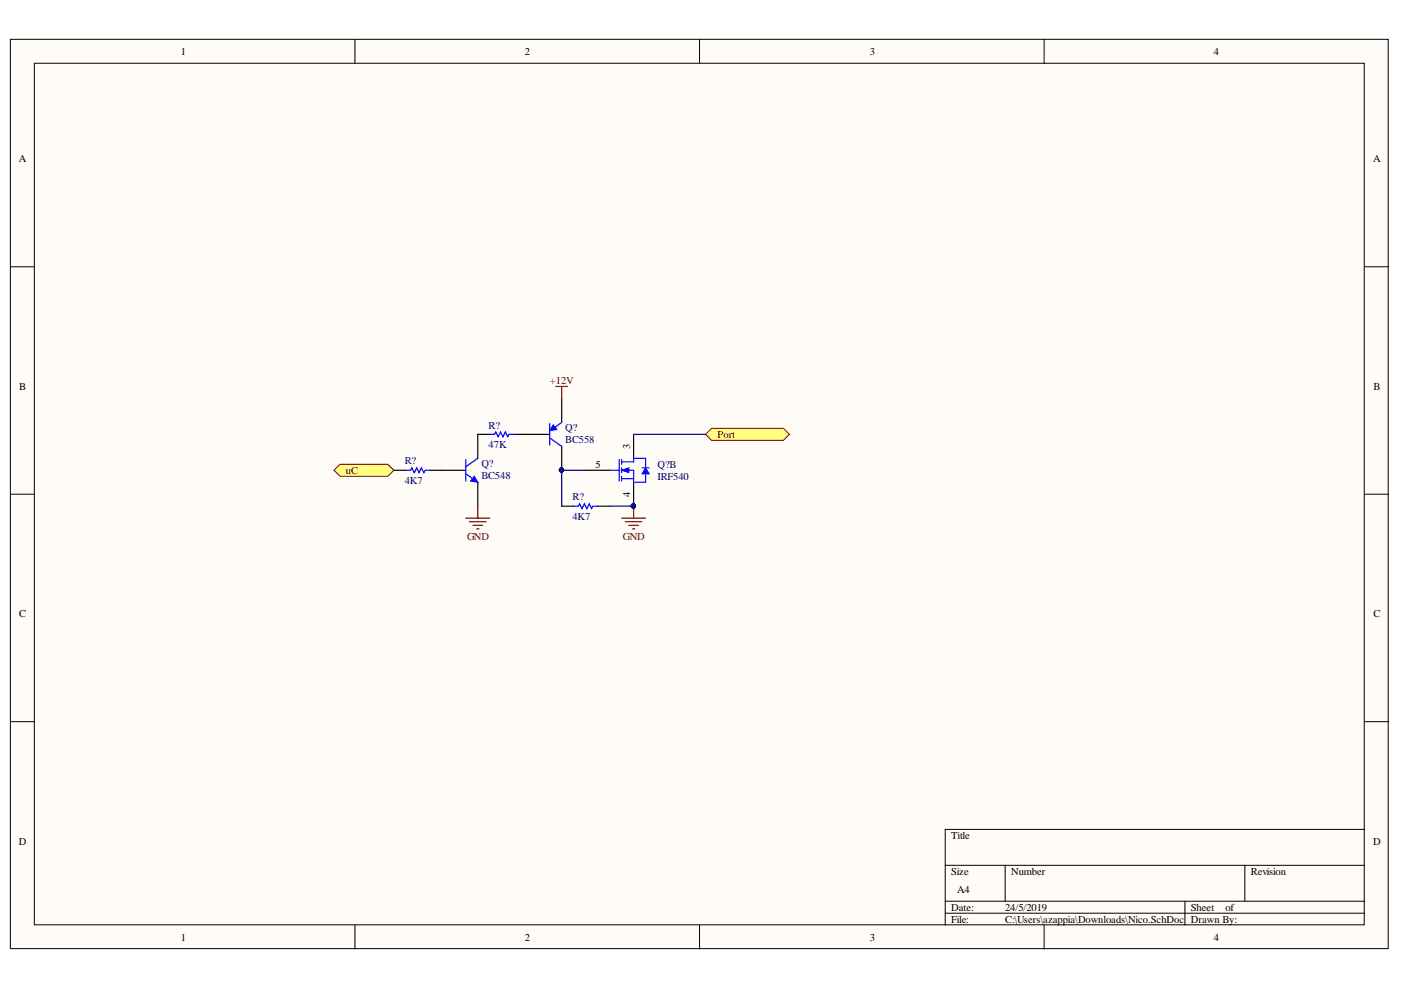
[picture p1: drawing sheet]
<svg xmlns="http://www.w3.org/2000/svg" width="297mm" height="210mm" viewBox="0 0 297 210" stroke-linecap="round" stroke-linejoin="round" font-family="sans-serif">
<g fill="#fffcf8" stroke="#000" stroke-width=".21">
<path d="M2.2 8.3h292.1v192.8h-292.1z"/>
<path d="M7.3 13.4h281.9v182.7h-281.9z"/>
</g>
<g fill="none" stroke="#000" stroke-width=".21">
<path d="M75.3 8.3v5.1M148.3 8.3v5.1M221.4 8.3v5.1M2.2 56.6h5.1M289.3 56.6h5.1M2.2 104.8h5.1M289.3 104.8h5.1M2.2 153h5.1M289.3 153h5.1M289.3 175.9h-88.9v20.3M75.3 196.2v5M148.3 196.2v5"/>
<path d="M200.4 183.5h88.9M200.4 191.1h88.9M200.4 193.6h88.9M213.1 183.5v7.6M221.4 196.2v5M251.2 191.1v5.1M263.9 183.5v7.6"/>
</g>
<path d="M124.2 99.7h5.1" fill="none" stroke="#000" stroke-width=".25"/>
<path d="M129.3 99.7h2M131.3 97.4v4.6M131.8 99.7h2.5v2.5M131.8 99.2v1" fill="none" stroke="#00f" stroke-width=".25"/>
<path d="M131.8 99.7l1.5-.5v1z" fill="#00f"/>
<path d="M131.8 99.7l1.5-.5v1z" fill="none" stroke="#00f" stroke-width=".21"/>
<path d="M136.9 99.2l.7 1.3h-1.5z" fill="#00f"/>
<path d="M136.9 99.2l.7 1.3h-1.5z" fill="none" stroke="#00f" stroke-width=".21"/>
<path d="M116.5 89.8v4.6M119.1 89.6l-1.8 1.2M136.1 99.2h1.5M136.9 97.2v2" fill="none" stroke="#00f" stroke-width=".25"/>
<path d="M131.8 109.9h5.1M132.6 110.6h3.5M133.3 111.4h2.1M134.1 112.1h.5M134.3 107.3v2.6" fill="none" stroke="#800000" stroke-width=".25"/>
<path d="M111.5 92.1h5M119.1 84.5v5.1" fill="none" stroke="#000" stroke-width=".25"/>
<path d="M117.3 90.1l.8 1-1.6 .2z" fill="#00f"/>
<path d="M117.3 90.1l.8 1-1.6 .2z" fill="none" stroke="#00f" stroke-width=".21"/>
<path d="M83.5 99.7h2.6M91.1 99.7h7.7M103.8 92.1h-2.5v5.1M108.9 92.1h2.6M119.1 107.3h2.5M126.7 107.3h2.6" fill="none" stroke="#000" stroke-width=".25"/>
<path d="M86.1 99.7h1l.2-.5 .5 1 .5-1 .6 1 .5-1 .5 1 .2-.5h1M98.8 97.4v4.6M101.3 97.2l-2.5 1.7M103.8 92.1h1.1l.2-.5 .5 1 .5-1 .5 1 .5-1 .6 1 .2-.5h1M121.6 107.3h1l.3-.5 .5 1 .5-1 .5 1 .5-1 .5 1 .3-.5h1" fill="none" stroke="#00f" stroke-width=".25"/>
<path d="M117.8 81.9h2.6M119.1 81.9v2.6M98.8 109.9h5M99.5 110.6h3.6M100.3 111.4h2M101 112.1h.6M101.3 107.3v2.6" fill="none" stroke="#800000" stroke-width=".25"/>
<g fill="#ffff80" stroke="#800000" stroke-width=".21">
<path d="M70.8 99.7l1.3-1.3h10.1l1.3 1.3-1.3 1.3h-10.1z" fill-rule="evenodd"/>
<path d="M149.6 92.1l1.3-1.3h15.2l1.3 1.3-1.3 1.3h-15.2z" fill-rule="evenodd"/>
</g>
<path d="M124.2 99.7h-5.1v7.6M134.3 92.1h15.3M129.3 107.3h5" fill="none" stroke="#000080" stroke-width=".25"/>
<g font-size="6" fill="#00f">
<text x="133.4" y="95.9">PIQ?03</text>
<text x="100.5" y="106.1">PIQ?01</text>
</g>
<g font-size="6" fill="#000080">
<text x="118.2" y="98.3">PIQ?03</text>
<text x="133.4" y="106.1">PIQ?04</text>
</g>
<g font-size="2.2">
<text x="38.3" y="11.6">1</text>
<text x="111.3" y="11.6">2</text>
<text x="184.4" y="11.6">3</text>
<text x="257.4" y="11.6">4</text>
<text x="4" y="34.4">A</text>
<text x="291.1" y="34.4">A</text>
<text x="4.1" y="82.7">B</text>
<text x="291.2" y="82.7">B</text>
<text x="133.6" y="95.1" transform="rotate(-90 133.6 95.1)">3</text>
<text x="126.3" y="99.2">5</text>
<text x="133.6" y="105.4" transform="rotate(-90 133.6 105.4)">4</text>
<text x="4.1" y="130.9">C</text>
<text x="291.2" y="130.9">C</text>
<text x="4" y="179.1">D</text>
<text x="201.7" y="177.8">Title</text>
<text x="291.1" y="179.1">D</text>
<text x="201.7" y="185.5">Size</text>
<text x="214.4" y="185.5">Number</text>
<text x="265.2" y="185.5">Revision</text>
<text x="202.9" y="189.3">A4</text>
<text x="201.7" y="193.1">Date:</text>
<text x="201.7" y="195.6">File:</text>
<text x="213.1" y="193.1">24/5/2019</text>
<text x="213.1" y="195.6">C:\Users\azappia\Downloads\Nico.SchDoc</text>
<text x="252.5" y="193.1">Sheet</text>
<text x="252.5" y="195.6">Drawn By:</text>
<text x="259.8" y="193.1">of</text>
<text x="38.3" y="199.5">1</text>
<text x="111.3" y="199.5">2</text>
<text x="184.4" y="199.5">3</text>
<text x="257.4" y="199.5">4</text>
</g>
<g font-size="2.2" fill="#800000">
<text x="116.6" y="81.5">+12V</text>
<text x="152.1" y="92.8">Port</text>
<text x="73.4" y="100.4">uC</text>
<text x="99" y="114.4">GND</text>
<text x="132.1" y="114.4">GND</text>
</g>
<g font-size="2.2" fill="#000080">
<text x="103.6" y="94.9">47K</text>
<text x="103.6" y="90.9">R?</text>
<text x="119.9" y="91.4">Q?</text>
<text x="119.9" y="93.9">BC558</text>
<text x="85.8" y="98.5">R?</text>
<text x="102.1" y="99">Q?</text>
<text x="102.1" y="101.5">BC548</text>
<text x="139.4" y="99.2">Q?B</text>
<text x="139.4" y="101.8">IRF540</text>
<text x="85.8" y="102.5">4K7</text>
<text x="121.4" y="106.1">R?</text>
<text x="121.4" y="110.2">4K7</text>
</g>
</svg>
